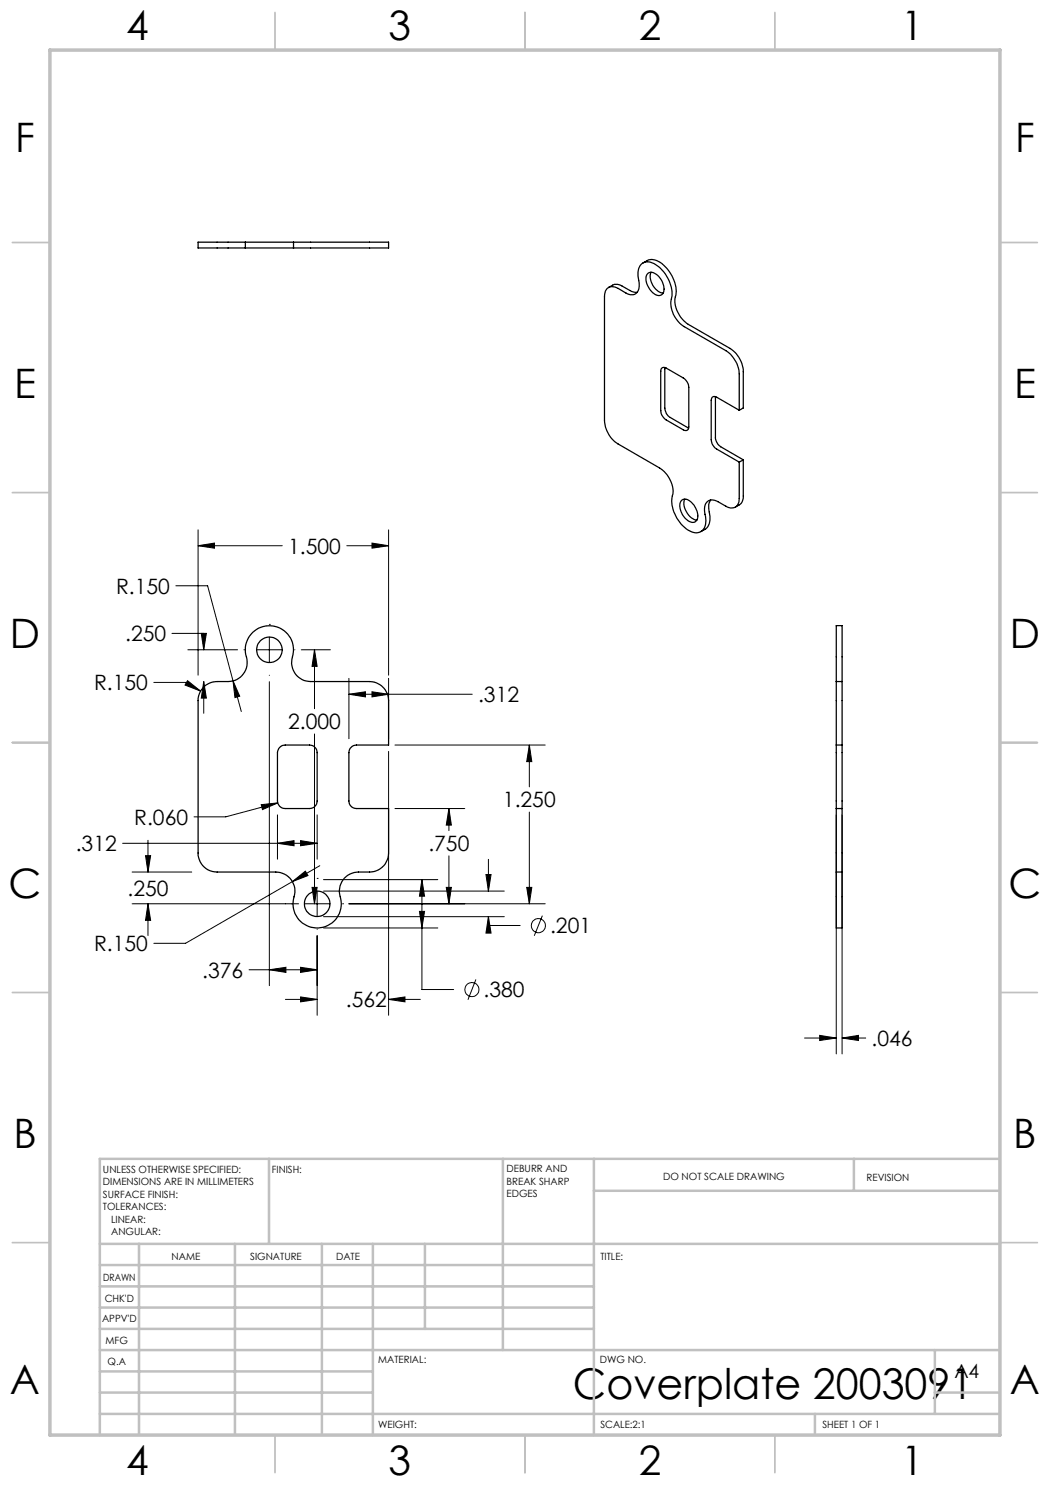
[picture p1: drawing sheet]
<svg xmlns="http://www.w3.org/2000/svg" width="210mm" height="297mm" viewBox="0 0 210 297" stroke-linecap="round" stroke-linejoin="round" font-family="sans-serif">
<g fill="none" stroke="#000" stroke-width=".2">
<path d="M35.2 117.2h6.3l6.8 25.1M39.6 109.1l3.3-.5v1zM39.6 106v29M39.6 109.1h16.8M69.4 109.1h8.3M74.4 108.6l3.3 .5-3.3 .5zM77.7 106v29M30.8 136.5h6.3l3 1.7M34.4 126.7h6.3v3.3M37.5 136.1l2.6 2.1-3.1-1.2zM37.6 130h9.9M40.3 126.7h1l-.6 3.3z"/>
<path d="M40.7 136.3v6.4M40.7 136.3l.6 3.3h-1zM46.6 136.2l1.3 3-.9 .3zM48.8 130h.1M51.3 130h5.1M53.9 136.3v60.8M53.9 124.9h.1M53.9 127.4v5.1M53.9 135v.1M58.9 130h.1M60.3 130h5.8M62.9 130v11.7"/>
<path d="M62.9 130l.5 3.3h-1zM69.8 135.7v12M69.8 138.8h24.6M69.8 138.8l3.3-.4v1zM74.4 138.4l3.3 .4-3.3 .6zM77.7 135.7v12M62.9 146.8v34M77.7 150.3v52.8M79 149h30M105.9 149v8.4M105.9 149l.5 3.3h-1.1zM24.5 168.7h38.9"/>
<path d="M26.4 174.4h11.9M29.1 171.1h1l-.5 3.3zM29.6 168.1v6.3M52.2 160.9l3.4-.3-3.1 1.3zM55.5 163v8.8M55.5 168.7l3.3-.6v1.1zM55.6 160.6l-10.4 2.8h-6.4M58.5 176.3l2.6-2.1 .5 .9zM60.1 168.1l3.3 .6-3.3 .5zM62.4 177.5h1l-.5 3.3zM63.4 163v8.8M63.4 175.7h.1"/>
<path d="M63.4 178.2v5.1M64 173.1l-26.9 15.6h-6.3M64.7 178.2h36.2M64.7 175.9h22.9M79 161.7h14M84.4 175.9l.5 3.3h-1zM84.4 175.9v22h6.3M89.3 177.5h1l-.5 3.3zM89.8 161.7v4.4M89.8 171.2v9.6M89.8 161.7l.5 3.3h-1zM97.2 174.9h1l-.5 3.3z"/>
<path d="M97.7 171.9v6.3M105.3 177.5h1.1l-.5 3.3zM105.9 162.4v18.4M167.3 163v47.8M168.4 163v47.8M26.4 180.8h33.3M29.6 180.8l.5 3.3h-1zM29.6 180.8v6.3M49.8 194h13.6M53.9 194l3.3-.5v1zM57.1 199.9h6.3M58.3 180.8h.1"/>
<path d="M60.1 193.5l3.3 .5-3.3 .5zM60.1 199.4l3.3 .5-3.3 .5zM60.9 180.8h5.1M63.4 187.1v16M63.4 185.8v.1M64.7 183.3h36.2M64.7 185.6h22.9M68.5 180.8h.1M69.8 180.8h39.2M77.7 199.9l3.3-.5v1zM77.7 199.9h6.4M83.9 182.3h1l-.5 3.3z"/>
<path d="M95.2 195.9l-1.6 4.1M97.7 183.3l.5 3.3h-1zM97.7 183.3v1.8h6.3M108.5 183.1l-1.6 4M160.9 207.6h6.4M163.9 207.1l3.4 .5-3.4 .5zM168.4 207.6l3.3-.5v1zM168.4 207.6h4.7"/>
<circle cx="94.4" cy="197.9" r="1.4"/>
<circle cx="107.7" cy="185.1" r="1.41"/>
</g>
<g fill="none" stroke="#c0c0c0" stroke-width=".35">
<path d="M55 2.5v7.5M105 2.5v7.5M155 2.5v7.5M2.5 48.5h7.5M200 48.5h7.5M2.5 98.5h7.5M200 98.5h7.5M2.5 148.5h7.5M200 148.5h7.5M2.5 198.5h7.5M200 198.5h7.5M2.5 248.5h7.5"/>
<path d="M200 248.5h7.5M55 287v7.5M105 287v7.5M155 287v7.5"/>
</g>
<g fill="none" stroke="#c0c0c0" stroke-width=".5">
<path d="M53.8 231.8v17M100.6 231.8v38.2M118.8 231.8v55.2M118.8 238.2h81.2M170.8 231.8v6.4M200 231.8h-180v55.2M20 248.8h180M20 257.3h98.8M20 253h98.8M27.8 248.8v38.2M47 248.8v38.2M64.4 248.8v38.2"/>
<path d="M74.6 248.8v38.2M85 248.8v17M20 265.8h98.8M20 261.5h98.8M20 278.5h54.6M20 274.3h54.6M20 270h180M187 278.5h13M187 270v12.8M20 282.8h180M163 282.8v4.2"/>
</g>
<path d="M10 10h190v277h-190z" fill="none" stroke="#c0c0c0" stroke-width=".7"/>
<path d="M97.7 183.3l.5 3.3h-1zM97.2 174.9h1l-.5 3.3zM83.9 182.3h1l-.5 3.3zM84.4 175.9l.5 3.3h-1zM53.9 194l3.3-.5v1zM60.1 193.5l3.3 .5-3.3 .5zM62.9 130l.5 3.3h-1zM62.4 177.5h1l-.5 3.3zM39.6 109.1l3.3-.5v1zM74.4 108.6l3.3 .5-3.3 .5zM60.1 199.4l3.3 .5-3.3 .5zM77.7 199.9l3.3-.5v1zM29.6 180.8l.5 3.3h-1zM29.1 171.1h1l-.5 3.3zM40.3 126.7h1l-.6 3.3zM40.7 136.3l.6 3.3h-1zM74.4 138.4l3.3 .4-3.3 .6zM69.8 138.8l3.3-.4v1zM89.3 177.5h1l-.5 3.3zM89.8 161.7l.5 3.3h-1zM105.3 177.5h1.1l-.5 3.3zM105.9 149l.5 3.3h-1.1zM60.1 168.1l3.3 .6-3.3 .5zM55.5 168.7l3.3-.6v1.1zM46.6 136.2l.4 3.3 .9-.3zM58.5 176.3l3.1-1.2-.5-.9zM37.5 136.1l-.5 .9 3.1 1.2zM52.2 160.9l.3 1 3.1-1.3zM168.4 207.6l3.3-.5v1zM163.9 207.1l3.4 .5-3.4 .5z" fill="#000"/>
<g fill="none" stroke="#000" stroke-width=".25">
<path d="M49.1 49.6h9.6M49.1 48.4h9.6M49.1 48.4h-9.5v1.2h9.5M49.1 48.4v1.2M58.7 48.4h19v1.2h-19M58.7 48.4v1.2M121.7 57.5l1.2-.6h.6l.6 .1 2.2 1.3 1.1 .2M128.6 52.6l.8-.5a3 3 0 0 1 3.6 1.2 6.7 6.7 0 0 1 2 6.7 6.2 6.2 0 0 0 2.7 4.9l8.3 4.8a5.8 5.8 0 0 1 2.7 4.6v7.3l-.9 .5M129.5 54.7a1.63 1.63 0 0 1 2.3 .6 3.1 3.1 0 0 1 .7 3.5 1.48 1.48 0 0 1-2.2-.5 3.2 3.2 0 0 1-.9-3.4zM130.2 54.4a3.4 3.4 0 0 0 2.4 4.2M132.3 73.7l.3-.2h.4l3.7 2.1a2.38 2.38 0 0 1 1.1 1.9v7.9a.66 .66 0 0 1-.4 .7 .66 .66 0 0 1-.7-.1l-3.5-2a2.38 2.38 0 0 1-1-1.9v-7.8zM133 73.5v8.1a2.25 2.25 0 0 0 1.1 1.9l3.6 2.1"/>
<path d="M143.1 79.3v8.2a2.48 2.48 0 0 0 1 1.9l4.6 2.6M136.9 99.8a3.5 3.5 0 0 0 2.5 4.2M147.8 82.1l-4.5-2.7a.67 .67 0 0 0-.7 0 .67 .67 0 0 0-.4 .7v7.8a2.38 2.38 0 0 0 1.1 1.9l4.5 2.6M147.8 82.1v-7.3a6 6 0 0 0-2.6-4.7l-8.4-4.8a5.9 5.9 0 0 1-2.4-6.6 6.9 6.9 0 0 0-4.6-6.3 2.02 2.02 0 0 0-2.2 2.4v.4a4.3 4.3 0 0 1-.1 3.2 1.6 1.6 0 0 1-2.3 .2l-1.6-.9a1.66 1.66 0 0 0-1.9-.2 1.66 1.66 0 0 0-.8 1.8v24.8a6 6 0 0 0 2.7 4.7l8.3 4.8a5.6 5.6 0 0 1 2.5 6.2 7 7 0 0 0 4.2 6.7 2.01 2.01 0 0 0 2.6-2.4 7.8 7.8 0 0 1-.2-3 1.59 1.59 0 0 1 2.6-.8l1.6 .9a1.64 1.64 0 0 0 1.9 .2 1.64 1.64 0 0 0 .7-1.7v-7.3M148.7 92v7.6l-.5 1.1-1.1 .7M148.7 92l-.9 .4M136.3 100.1a1.56 1.56 0 0 1 2.2 .6 3 3 0 0 1 .8 3.4 1.47 1.47 0 0 1-2.2-.4 3.3 3.3 0 0 1-.9-3.4zM142.1 100a3.9 3.9 0 0 0-.1 3.3 2.68 2.68 0 0 1-1.8 3M50.6 126.5a4.9 4.9 0 0 1 6-.5 4.9 4.9 0 0 1 1.8 5.8 3.8 3.8 0 0 0 3.7 4.5h11.8a3.8 3.8 0 0 1 3.8 3.8v8.9h-6.4a1.57 1.57 0 0 0-1.5 1.5v9.7a1.51 1.51 0 0 0 1.5 1.5h6.4v8.9a3.8 3.8 0 0 1-3.8 3.8h-2.2a3.9 3.9 0 0 0-3.5 5.4 4.8 4.8 0 0 1-5.3 5.8 4.8 4.8 0 0 1-4-6.7 3.8 3.8 0 0 0-3.7-4.5h-11.8a3.8 3.8 0 0 1-3.8-3.8v-30.5a3.8 3.8 0 0 1 3.8-3.8 9.2 9.2 0 0 0 3.5-.2 3.9 3.9 0 0 0 2.2-5.2 4.9 4.9 0 0 1 1.5-4.4zM167.3 136.3v12.7M167.3 136.3v-11.2h1.1v11.2M167.3 136.3h1.1"/>
<path d="M168.4 136.3v12.7M56 149.5l.4-.4 .6-.1h4.9a1.57 1.57 0 0 1 1.5 1.5v9.7a1.51 1.51 0 0 1-1.5 1.5h-4.9a1.51 1.51 0 0 1-1.5-1.5v-9.7zM167.3 149v12.7M167.3 149h1.1M168.4 149v12.7M167.3 161.7v12.7M167.3 174.4v11.2h1.1v-11.2M167.3 161.7h1.1M167.3 174.4h1.1M168.4 161.7v12.7"/>
<circle cx="53.9" cy="130" r="2.55"/>
<circle cx="63.4" cy="180.8" r="2.54"/>
</g>
<text font-size="8.5" x="114.6" y="279.7">Coverplate 2003091</text>
<g font-size="8.1">
<text x="25.2" y="8">4</text>
<text x="77.7" y="8">3</text>
<text x="127.7" y="8">2</text>
<text x="180.2" y="8">1</text>
<text x="3" y="30.4">F</text>
<text x="203" y="30.4">F</text>
<text x="2.8" y="79.6">E</text>
<text x="202.8" y="79.6">E</text>
<text x="2" y="129.6">D</text>
<text x="202" y="129.6">D</text>
<text x="1.7" y="179.6">C</text>
<text x="201.7" y="179.6">C</text>
<text x="2.7" y="229.6">B</text>
<text x="202.7" y="229.6">B</text>
<text x="2" y="278.9">A</text>
<text x="202" y="278.9">A</text>
<text x="25.2" y="295">4</text>
<text x="77.7" y="295">3</text>
<text x="127.7" y="295">2</text>
<text x="180.2" y="295">1</text>
</g>
<g font-size="4.2">
<text x="57.7" y="110.7">1.500</text>
<text x="23.2" y="118.7">R.150</text>
<text x="25" y="128.2">.250</text>
<text x="18.8" y="138.1">R.150</text>
<text x="95.6" y="140.4">.312</text>
<text x="57.7" y="145.9">2.000</text>
<text x="100.6" y="161.5">1.250</text>
<text x="26.9" y="165">R.060</text>
<text x="15.1" y="170.2">.312</text>
<text x="85.7" y="170.2">.750</text>
<text x="25.5" y="179.2">.250</text>
<text x="18.8" y="190.2">R.150</text>
<text x="110" y="186.7">.201</text>
<text x="40.4" y="195.5">.376</text>
<text x="69.2" y="201.5">.562</text>
<text x="96.7" y="199.5">.380</text>
<text x="174.3" y="209.2">.046</text>
</g>
<text font-size="3.9" x="190.9" y="275.5">A4</text>
<g font-size="2">
<text x="20.6" y="234.6">UNLESS OTHERWISE SPECIFIED:</text>
<text x="20.6" y="237.1">DIMENSIONS ARE IN MILLIMETERS</text>
<text x="20.6" y="239.6">SURFACE FINISH:</text>
<text x="54.4" y="234.6">FINISH:</text>
<text x="101.3" y="234.5">DEBURR AND</text>
<text x="101.3" y="237">BREAK SHARP</text>
<text x="101.3" y="239.5">EDGES</text>
<text x="132.6" y="236">DO NOT SCALE DRAWING</text>
<text x="173.3" y="236.2">REVISION</text>
<text x="20.6" y="242.1">TOLERANCES:</text>
<text x="22.2" y="244.6">LINEAR:</text>
<text x="22.2" y="247.1">ANGULAR:</text>
<text x="34.3" y="252">NAME</text>
<text x="50" y="251.9">SIGNATURE</text>
<text x="67.2" y="251.9">DATE</text>
<text x="120.1" y="251.9">TITLE:</text>
<text x="20.6" y="256.1">DRAWN</text>
<text x="20.9" y="260.3">CHK'D</text>
<text x="20.4" y="264.4">APPV'D</text>
<text x="21.1" y="268.8">MFG</text>
<text x="21.5" y="273">Q.A</text>
<text x="75.6" y="272.5">MATERIAL:</text>
<text x="120" y="272.5">DWG NO.</text>
<text x="75.6" y="285.5">WEIGHT:</text>
<text x="120.1" y="285.6">SCALE:2:1</text>
<text x="164.5" y="285.6">SHEET 1 OF 1</text>
</g>
</svg>
